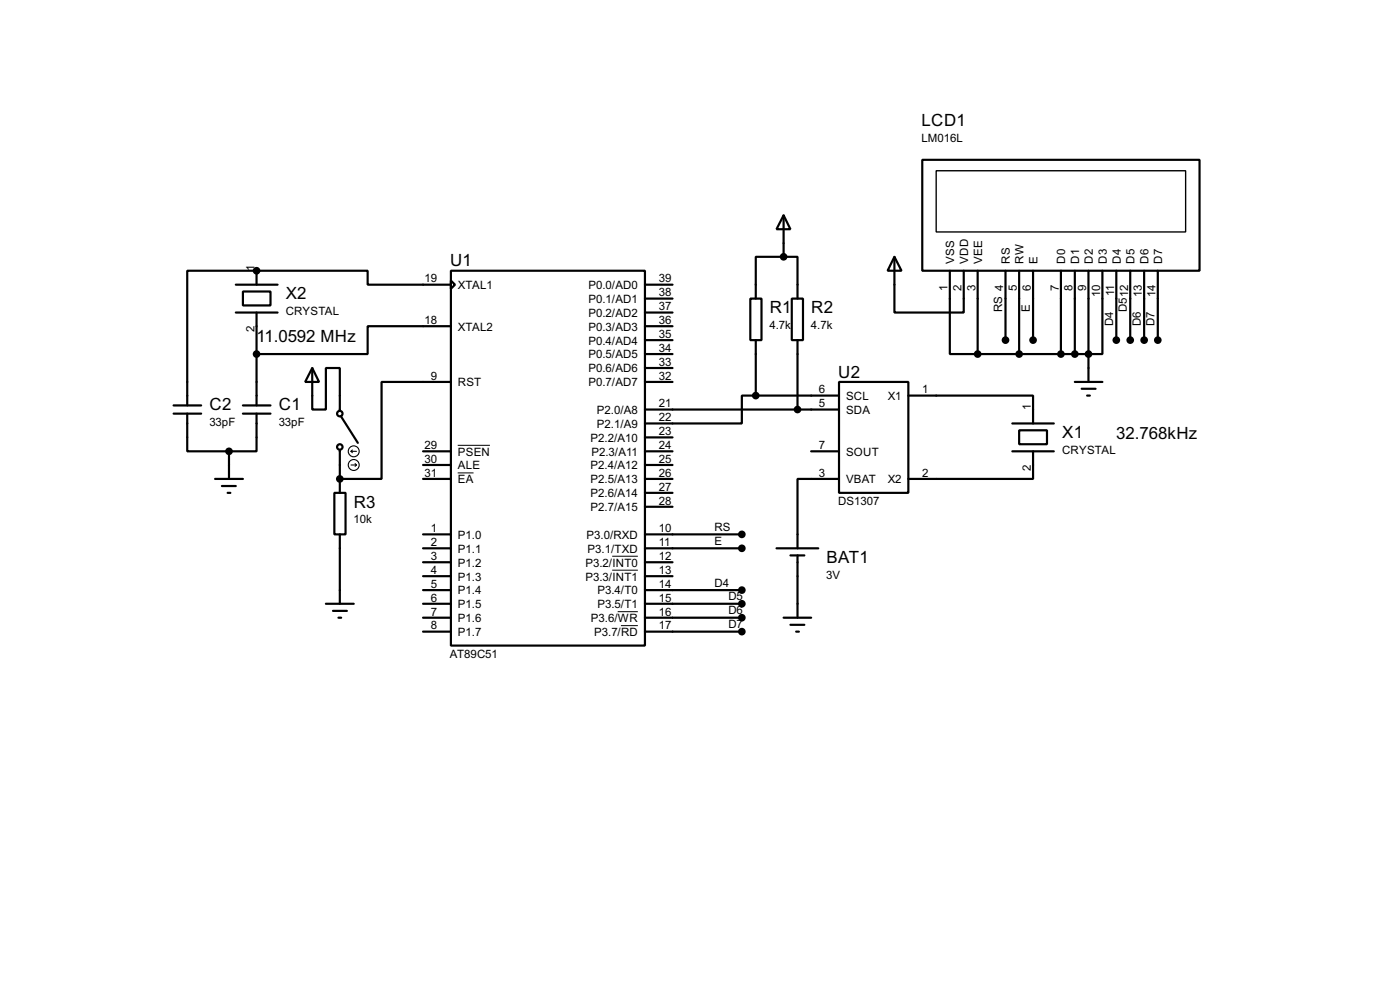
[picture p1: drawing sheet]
<svg xmlns="http://www.w3.org/2000/svg" width="256mm" height="180mm" viewBox="0 0 256 180" stroke-linecap="round" stroke-linejoin="round" font-family="sans-serif">
<g fill="none" stroke="#000" stroke-width=".4">
<path d="M143.6 39.4l1.2 2.6h-2.5zM143.6 39.4v7.6M169 29.3h50.8v20.3h-50.8zM43.2 52.1h7.7M43.2 57.2h7.7M44.5 53.4h5.1v2.5h-5.1zM47 49.6h20.4v2.5h15.2M47 49.6h-12.7v24.6M47 49.6v2.5M47 57.2v17M82.6 49.6h35.6v68.6h-35.6zM82.6 51.4l.8 .7-.8 .8z"/>
<path d="M82.6 59.7h-15.2v5.1h-20.4M118.2 59.7h5M118.2 52.1h5M118.2 54.7h5M118.2 57.2h5M137.5 54.7h2v7.6h-2zM143.6 47h-5.1v7.7M143.6 47h2.5v7.7M145.1 54.7h2v7.6h-2zM163.9 47l1.3 2.6h-2.6zM163.9 47v10.2h12.7v-7.6M174 49.6v15.2h5.1"/>
<path d="M179.1 49.6v15.2M184.2 49.6v12.7M186.7 49.6v15.2M189.3 49.6v12.7M194.4 49.6v15.2M196.9 49.6v15.2M199.4 49.6v20.3M202 49.6v15.2h-22.9M204.5 49.6v12.7M207.1 49.6v12.7M209.6 49.6v12.7M212.1 49.6v12.7"/>
<path d="M31.8 75.7h5.1M31.8 74.2h5.1M34.3 75.7v6.9h7.7M44.5 75.7h5.1M44.5 74.2h5.1M47 75.7v6.9h-5M57.2 67.4l1.3 2.5h-2.6zM57.2 67.4v7.6h2.5v-7.6h2.6v7.8M62.5 76.3l3.1 4.8M82.6 69.9h-12.7v17.8h-7.6M118.2 64.8h5M118.2 75h35.5"/>
<path d="M118.2 69.9h5M118.2 62.3h5M118.2 67.4h5M138.5 72.4h-2.6v5.1h-17.7M138.5 72.4h15.2M138.5 62.3v10.1M146.1 62.3v12.7M153.7 69.9h12.7v20.3h-12.7zM166.4 72.4h22.9v5.1M185.5 77.5h7.6M186.7 78.8h5.1v2.5h-5.1zM196.9 69.9h5.1"/>
<path d="M198.2 71.2h2.5M199.2 72.4h.5M39.4 87.7h5.1M40.7 89h2.5M41.7 90.2h.5M42 82.6v5.1M61.3 90.2h2v7.6h-2zM62.3 82.4v7.8M62.3 97.8v12.7M77.5 97.8h5.1M77.5 85.1h5.1M77.5 87.7h5.1"/>
<path d="M77.5 82.6h5.1M118.2 97.8h17.7M118.2 85.1h5M118.2 87.7h5M118.2 82.6h5M118.2 92.8h5M118.2 80.1h5M118.2 90.2h5M148.6 82.6h5.1M153.7 87.7h-7.6v12.7M185.5 82.6h7.6M189.3 82.6v5.1h-22.9"/>
<path d="M59.7 110.5h5.1M61 111.8h2.6M62 113.1h.5M77.5 100.4h5.1M77.5 108h5.1M77.5 110.5h5.1M77.5 113.1h5.1M77.5 115.6h5.1M77.5 102.9h5.1M77.5 105.5h5.1M118.2 100.4h17.7M118.2 108h17.7"/>
<path d="M118.2 110.5h17.7M118.2 113.1h17.7M118.2 115.6h17.7M118.2 102.9h5M118.2 105.5h5M142.3 100.4h7.6M143.6 113.1h5M144.8 101.7h2.6M144.8 114.4h2.6M145.9 115.6h.5M146.1 101.7v11.4"/>
<circle cx="62.2" cy="75.7" r=".5"/>
<circle cx="62.2" cy="81.8" r=".5"/>
</g>
<g fill="#000">
<circle cx="47" cy="49.6" r=".2"/>
<circle cx="62.3" cy="87.7" r=".2"/>
</g>
<path d="M83.9 86.6h2.9M83.9 81.5h5.9M112.2 101.8h4.7M112.2 104.4h4.7M113.2 112h3.7M113.8 114.5h3.1" fill="none" stroke="#000" stroke-width=".18"/>
<path d="M171.5 31.3h45.7v11.2h-45.7z" fill="none" stroke="#000" stroke-width=".25"/>
<g fill="#000" stroke="#000" stroke-width=".4">
<circle cx="47" cy="49.6" r=".5"/>
<circle cx="143.5" cy="47" r=".5"/>
<circle cx="47" cy="64.8" r=".5"/>
<circle cx="138.4" cy="72.4" r=".5"/>
<circle cx="146.1" cy="75" r=".5"/>
<circle cx="179.1" cy="64.8" r=".5"/>
<circle cx="184.2" cy="62.3" r=".5"/>
<circle cx="186.7" cy="64.8" r=".5"/>
<circle cx="189.2" cy="62.3" r=".5"/>
<circle cx="194.3" cy="64.8" r=".5"/>
<circle cx="196.9" cy="64.8" r=".5"/>
<circle cx="199.4" cy="64.8" r=".5"/>
<circle cx="204.5" cy="62.3" r=".5"/>
<circle cx="207" cy="62.3" r=".5"/>
<circle cx="209.6" cy="62.3" r=".5"/>
<circle cx="212.1" cy="62.3" r=".5"/>
<circle cx="41.9" cy="82.6" r=".5"/>
<circle cx="62.2" cy="87.7" r=".5"/>
<circle cx="135.9" cy="97.8" r=".5"/>
<circle cx="135.9" cy="110.5" r=".5"/>
<circle cx="135.9" cy="113.1" r=".5"/>
<circle cx="135.9" cy="115.6" r=".5"/>
<circle cx="135.9" cy="108" r=".5"/>
<circle cx="135.9" cy="100.4" r=".5"/>
</g>
<g fill="none" stroke="#000" stroke-width=".2">
<path d="M64.3 82.6l.3 .3M64.3 82.6h1M64.3 85.1h1M64.6 82.4l-.3 .2M65.1 84.9l.2 .2M65.3 85.1l-.2 .3"/>
<circle cx="64.8" cy="82.6" r="1"/>
<circle cx="64.8" cy="85.1" r="1"/>
</g>
<g font-size="3.5">
<text x="168.8" y="23.1">LCD1</text>
<text x="82.5" y="48.7">U1</text>
<text x="52.4" y="54.8">X2</text>
<text x="141" y="57.4">R1</text>
<text x="148.6" y="57.4">R2</text>
<text x="47" y="62.6">11.0592 MHz</text>
<text x="153.6" y="69.1">U2</text>
<text x="38.4" y="75.1">C2</text>
<text x="51.1" y="75.1">C1</text>
<text x="194.6" y="80.2">X1</text>
<text x="204.5" y="80.4">32.768kHz</text>
<text x="64.8" y="92.9">R3</text>
<text x="151.4" y="103.1">BAT1</text>
</g>
<g font-size="2.4">
<text x="168.8" y="25.9">LM016L</text>
<text x="46.6" y="49.6" transform="rotate(-90 46.6 49.6)">1</text>
<text x="77.8" y="51.7">19</text>
<text x="83.9" y="52.9">XTAL1</text>
<text x="107.8" y="52.9">P0.0/AD0</text>
<text x="120.7" y="51.7">39</text>
<text x="173.6" y="53.3" transform="rotate(-90 173.6 53.3)">1</text>
<text x="174.8" y="48.3" transform="rotate(-90 174.8 48.3)">VSS</text>
<text x="176.2" y="53.3" transform="rotate(-90 176.2 53.3)">2</text>
<text x="177.4" y="48.3" transform="rotate(-90 177.4 48.3)">VDD</text>
<text x="178.7" y="53.3" transform="rotate(-90 178.7 53.3)">3</text>
<text x="179.9" y="48.3" transform="rotate(-90 179.9 48.3)">VEE</text>
<text x="185" y="48.3" transform="rotate(-90 185 48.3)">RS</text>
<text x="186.3" y="53.3" transform="rotate(-90 186.3 53.3)">5</text>
<text x="187.5" y="48.3" transform="rotate(-90 187.5 48.3)">RW</text>
<text x="188.9" y="53.3" transform="rotate(-90 188.9 53.3)">6</text>
<text x="190.1" y="48.3" transform="rotate(-90 190.1 48.3)">E</text>
<text x="194" y="53.3" transform="rotate(-90 194 53.3)">7</text>
<text x="195.2" y="48.3" transform="rotate(-90 195.2 48.3)">D0</text>
<text x="196.5" y="53.3" transform="rotate(-90 196.5 53.3)">8</text>
<text x="197.7" y="48.3" transform="rotate(-90 197.7 48.3)">D1</text>
<text x="199" y="53.3" transform="rotate(-90 199 53.3)">9</text>
<text x="200.2" y="48.3" transform="rotate(-90 200.2 48.3)">D2</text>
<text x="202.8" y="48.3" transform="rotate(-90 202.8 48.3)">D3</text>
<text x="205.3" y="48.3" transform="rotate(-90 205.3 48.3)">D4</text>
<text x="207.9" y="48.3" transform="rotate(-90 207.9 48.3)">D5</text>
<text x="210.4" y="48.3" transform="rotate(-90 210.4 48.3)">D6</text>
<text x="212.9" y="48.3" transform="rotate(-90 212.9 48.3)">D7</text>
<text x="52.3" y="57.7">CRYSTAL</text>
<text x="77.8" y="59.3">18</text>
<text x="107.8" y="55.4">P0.1/AD1</text>
<text x="107.8" y="58">P0.2/AD2</text>
<text x="120.7" y="54.3">38</text>
<text x="120.7" y="56.8">37</text>
<text x="120.7" y="59.3">36</text>
<text x="183.6" y="57.2" transform="rotate(-90 183.6 57.2)">RS 4</text>
<text x="188.7" y="57.2" transform="rotate(-90 188.7 57.2)">E</text>
<text x="201.6" y="54.4" transform="rotate(-90 201.6 54.4)">10</text>
<text x="203.9" y="59.7" transform="rotate(-90 203.9 59.7)">D4</text>
<text x="204.1" y="54.3" transform="rotate(-90 204.1 54.3)">11</text>
<text x="206.5" y="57.2" transform="rotate(-90 206.5 57.2)">D512</text>
<text x="209" y="59.7" transform="rotate(-90 209 59.7)">D6</text>
<text x="209.2" y="54.4" transform="rotate(-90 209.2 54.4)">13</text>
<text x="211.5" y="59.7" transform="rotate(-90 211.5 59.7)">D7</text>
<text x="211.7" y="54.4" transform="rotate(-90 211.7 54.4)">14</text>
<text x="46.6" y="60.9" transform="rotate(-90 46.6 60.9)">2</text>
<text x="83.9" y="60.5">XTAL2</text>
<text x="107.8" y="60.5">P0.3/AD3</text>
<text x="107.8" y="63.1">P0.4/AD4</text>
<text x="107.8" y="65.6">P0.5/AD5</text>
<text x="120.7" y="61.9">35</text>
<text x="120.7" y="64.4">34</text>
<text x="141" y="60.3">4.7k</text>
<text x="148.6" y="60.3">4.7k</text>
<text x="78.9" y="69.5">9</text>
<text x="83.9" y="70.7">RST</text>
<text x="107.8" y="68.1">P0.6/AD6</text>
<text x="107.8" y="70.7">P0.7/AD7</text>
<text x="120.7" y="67">33</text>
<text x="120.7" y="69.5">32</text>
<text x="150" y="72">6</text>
<text x="169" y="72">1</text>
<text x="109.3" y="75.8">P2.0/A8</text>
<text x="120.7" y="74.6">21</text>
<text x="120.7" y="77.1">22</text>
<text x="150" y="74.6">5</text>
<text x="155" y="73.2">SCL</text>
<text x="155" y="75.8">SDA</text>
<text x="162.6" y="73.2">X1</text>
<text x="188.9" y="74.9" transform="rotate(-90 188.9 74.9)">1</text>
<text x="38.4" y="78.1">33pF</text>
<text x="51.1" y="78.1">33pF</text>
<text x="77.8" y="82.2">29</text>
<text x="83.9" y="83.4">PSEN</text>
<text x="108.2" y="80.8">P2.2/A10</text>
<text x="108.3" y="83.4">P2.3/A11</text>
<text x="109.3" y="78.3">P2.1/A9</text>
<text x="120.7" y="79.7">23</text>
<text x="120.7" y="82.2">24</text>
<text x="150" y="82.2">7</text>
<text x="155" y="83.4">SOUT</text>
<text x="194.6" y="83.1">CRYSTAL</text>
<text x="77.8" y="84.7">30</text>
<text x="77.8" y="87.3">31</text>
<text x="83.9" y="85.9">ALE</text>
<text x="83.9" y="88.5">EA</text>
<text x="108.2" y="85.9">P2.4/A12</text>
<text x="108.2" y="88.5">P2.5/A13</text>
<text x="120.7" y="84.7">25</text>
<text x="120.7" y="87.3">26</text>
<text x="120.7" y="89.8">27</text>
<text x="150" y="87.3">3</text>
<text x="155" y="88.5">VBAT</text>
<text x="162.6" y="88.5">X2</text>
<text x="169" y="87.3">2</text>
<text x="188.9" y="86.2" transform="rotate(-90 188.9 86.2)">2</text>
<text x="64.8" y="95.8">10k</text>
<text x="108.2" y="93.6">P2.7/A15</text>
<text x="108.2" y="91">P2.6/A14</text>
<text x="120.7" y="92.4">28</text>
<text x="153.5" y="92.4">DS1307</text>
<text x="78.9" y="97.4">1</text>
<text x="78.9" y="100">2</text>
<text x="83.9" y="98.6">P1.0</text>
<text x="83.9" y="101.2">P1.1</text>
<text x="107.4" y="98.6">P3.0/RXD</text>
<text x="107.6" y="101.2">P3.1/TXD</text>
<text x="120.7" y="97.4">10</text>
<text x="120.7" y="100">11</text>
<text x="130.9" y="97.2">RS</text>
<text x="130.9" y="99.8">E</text>
<text x="78.9" y="102.5">3</text>
<text x="78.9" y="105.1">4</text>
<text x="78.9" y="107.6">5</text>
<text x="83.9" y="103.7">P1.2</text>
<text x="83.9" y="106.3">P1.3</text>
<text x="107.2" y="103.7">P3.2/INT0</text>
<text x="107.2" y="106.3">P3.3/INT1</text>
<text x="120.7" y="102.5">12</text>
<text x="120.7" y="105.1">13</text>
<text x="120.7" y="107.6">14</text>
<text x="130.9" y="107.4">D4</text>
<text x="151.4" y="106">3V</text>
<text x="78.9" y="110.1">6</text>
<text x="78.9" y="112.7">7</text>
<text x="83.9" y="108.8">P1.4</text>
<text x="83.9" y="111.3">P1.5</text>
<text x="83.9" y="113.9">P1.6</text>
<text x="108.2" y="113.9">P3.6/WR</text>
<text x="109.4" y="108.8">P3.4/T0</text>
<text x="109.4" y="111.3">P3.5/T1</text>
<text x="120.7" y="112.7">16</text>
<text x="120.7" y="110.1">15</text>
<text x="133.4" y="109.9">D5</text>
<text x="133.4" y="112.5">D6</text>
<text x="78.9" y="115.2">8</text>
<text x="83.9" y="116.4">P1.7</text>
<text x="108.8" y="116.4">P3.7/RD</text>
<text x="120.7" y="115.2">17</text>
<text x="133.4" y="115">D7</text>
<text x="82.4" y="120.4">AT89C51</text>
</g>
</svg>
